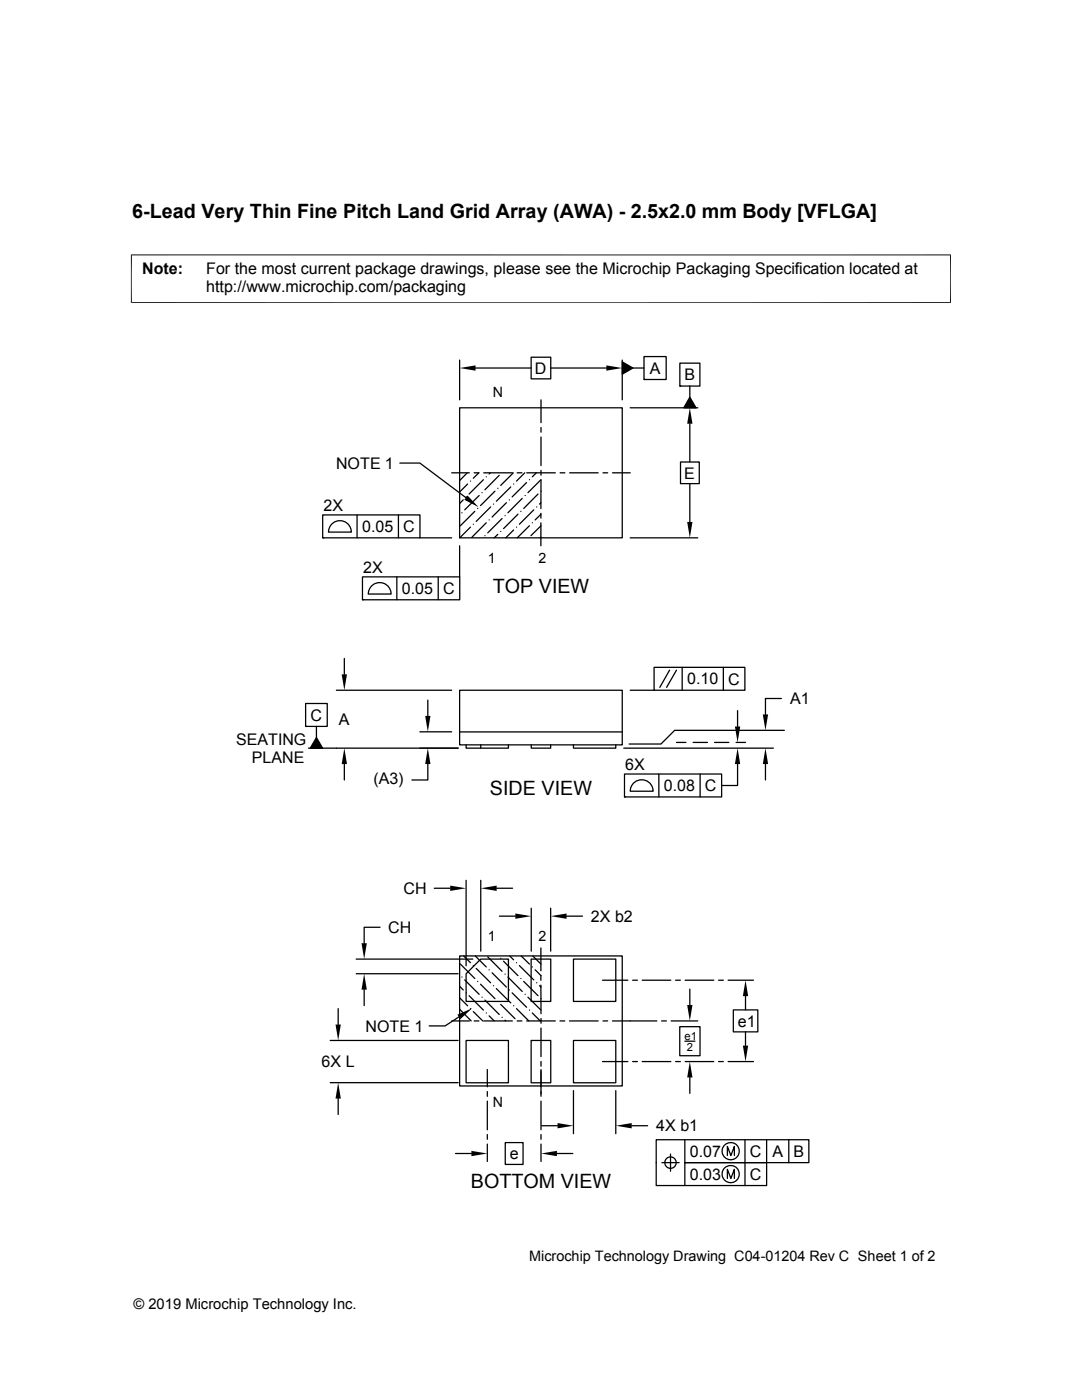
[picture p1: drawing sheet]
<svg xmlns="http://www.w3.org/2000/svg" width="216mm" height="279mm" viewBox="0 0 216 279" stroke-linecap="round" stroke-linejoin="round" font-family="sans-serif">
<g fill="none" stroke="#000" stroke-width=".25">
<path d="M91.7 71.9v7.9M94.9 73.4h11.1M106 71.3h3.9v4.3h-3.9zM107.9 79.8v4.5M109.9 73.4h11.1M124.2 72.2l2.1 1.2-2.1 1.3zM124.2 71.9v7.9M126.3 73.4h2.2M128.5 71.2h4.4v4.5h-4.4zM128.5 75.7h.1M135.7 72.5h4v4.5h-4zM135.7 77h.1"/>
<path d="M137.6 79.3l1.3 2.1h-2.5zM137.6 77v2.3M79.8 92.4h4l9.2 6.9M90.1 94.4h3.6M91.7 81.4h32.5v25.9h-32.5zM92.4 99.8l-.7 .7M93 99.2h.1M93.2 94.4l-1.5 1.5M93.3 96.6l-1.6 1.6M93.9 96h.1M94.6 94.4h1M95.5 94.4l-1.1 1"/>
<path d="M95.6 98.9l-2.9 2.8M96.2 98.3h.1M96.5 95.7l-2.9 2.9M96.5 94.4h5.7M97 95.2h.1M97.8 94.4l-.2 .2M98.8 98l-2.9 2.9M99.3 97.5h.1M99.6 94.9l-2.8 2.8M101.6 99.8h.1M101.9 97.2l-2.9 2.8M102.4 94.4l-2.5 2.5"/>
<path d="M102.5 96.6h.1M103.2 94.4h.9M104.2 99.5l-2.9 2.8M104.7 94.4l-1.6 1.6M104.8 98.9h.1M105.1 96.3l-2.9 2.9M105.1 94.4h5.7M105.6 95.7h.1M107 94.4l-.8 .8M107.4 98.6l-2.9 2.9M107.9 95.7l-2.6 2.6M107.9 98h.1"/>
<path d="M107.9 85.3v1M107.9 87.2v5.7M107.9 93.9v.9M107.9 95.8v5.7M111.8 94.4h.9M113.7 94.4h5.7M120.3 94.4h1M122.2 94.4h3.6M125.8 81.4h13.4M135.8 92.2h3.7v4.3h-3.7zM137.6 84.6v7.6M137.6 96.5v7.7"/>
<path d="M64.4 102.8h19.4v4.5h-19.4zM64.4 107.3h.1M66.3 104.5a2.28 2.28 0 0 1 2.5-.4 2.28 2.28 0 0 1 1.3 2.1h-4.6l.4-1.2zM71.2 102.8v4.5M72.3 115.1h19.4v4.6h-19.4zM72.3 119.7h.1M74.3 116.8a2.28 2.28 0 0 1 2.4-.3 2.28 2.28 0 0 1 1.3 2.1h-4.5l.3-1.2zM79.2 115.1v4.6M79.5 102.8v4.5M83.8 107.3h6.3M87.4 115.1v4.6M91.7 108.9v6.2"/>
<path d="M92.2 102.3h.1M93.9 105.2l-2.2 2.1M94.4 104.6h.1M94.7 102l-2.8 2.9M95.3 101.5h.1M96.8 106.9h.1M97 104.3l-2.8 2.9M97.6 103.8h.1M97.9 101.2l-2.9 2.9M98.5 100.6h.1M99.3 106.6l-.7 .7M99.9 106.1h.1"/>
<path d="M100.2 103.5l-2.9 2.8M100.8 102.9h.1M101 100.3l-2.8 2.9M102.5 105.8l-1.6 1.5M103.1 105.2h.1M103.4 102.6l-2.9 2.9M103.9 102h.1M105.6 104.9l-2.4 2.4M106.2 104.3h.1M106.5 101.7l-2.9 2.9M107.1 101.2h.1M107.9 102.4v1"/>
<path d="M107.9 104.4v4.5M107.9 102.6l-1.1 1.2M107.9 107.2l-.1 .1M107.9 104.9l-2 2M107.9 100.3l-.2 .3M125.8 107.3h13.4M67.1 137.8h23M68.7 131.4v3.2M85.4 139.7v3.2M91.7 137.8h32.5v10.9h-32.5zM125.8 137.8h4.7M130.5 133.2h18.1v4.6h-18.1z"/>
<path d="M133.6 133.8l-1.9 3.4M135 133.8l-2 3.4M136.1 133.2v4.6M144.3 133.2v4.6M155.9 139.4h-3.2v3.2M61 140.4h4.3v4.6h-4.3zM61 145h.1M61.6 149.3h29.8M63.1 145v2.2M63.1 147.2l1.3 2.1h-2.5zM68.7 152.5v3.2M83.8 146h6.3"/>
<path d="M85.4 152.5v3.2h-3.2M91.7 146.1h32.5M93 148.7v.6h8.5v-.6M95.9 148.7v.6M106 148.7v.6h3.9v-.6M114.4 148.7v.6h8.5v-.6M124.5 149.3h29.8M124.6 154.5h19.4v4.5h-19.4zM124.6 159h.1M126.5 156.2a2.28 2.28 0 0 1 2.5-.4 2.28 2.28 0 0 1 1.3 2.1h-4.5l.3-1.2zM131.5 154.5v4.5M135 148.2h1.9"/>
<path d="M138.3 148.2h2.9M139.7 154.5v4.5M142.6 148.2h2.8M146.9 148.2h1.9M147.2 152.5v4.3h-3.2M147.2 141.8v3.2M152.7 152.5v3.2M156.5 145.8h-21.9l-2.7 2.7h-6.4M86.7 177.3h3.1M93 175.7v17M95.9 175.7v14.1M99.1 177.3h3.2"/>
<path d="M71.1 191.4h23.2M71.1 194.3h20.3M72.7 197.5v3.2M75.8 185.1h-3.1v3.1M91.7 190.8h32.5v25.9h-32.5zM91.7 199.1l1.6 1.6M91.7 196.8l.7 .8M91.9 192.4l2.8 2.9M92.2 195h.1M92.5 190.8l1.4 1.3M92.7 195.6l2.9 2.8M93 198.1h.1"/>
<path d="M93.6 198.7l2.9 2.9M94.4 192.7h.1M94.8 190.8l2.2 2.2M95 193.3l2.9 2.8M95.3 195.9h.1M95.9 196.4l2.9 2.9M95.9 191.4h5.6v8.5h-8.5v-5.6zM96.2 199h.1M96.8 199.6l2.8 2.9M97.3 191l2.9 2.8M97.6 193.5h.1M98.2 194.1l2.8 2.9"/>
<path d="M98.5 196.7h.1M99 197.3l2.9 2.9M99.3 199.9h.1M99.7 182.8h3.1M99.9 191.3h.1M100.5 191.8l2.9 2.9M100.8 194.4h.1M101.3 195l2.9 2.9M101.6 197.6h.1M101.7 190.8l.8 .8M102.2 198.1l2.9 2.9M103.1 192.1h.1"/>
<path d="M103.6 192.7l2.9 2.9M103.9 195.3h.1M104 190.8l1.6 1.6M104.5 195.9l2.9 2.8M104.8 198.4h.1M105.3 199l2.6 2.6M106 191.4h3.9v8.5h-3.9zM106 181.3v8.5M106.2 193h.1M106.3 190.8l1.6 1.6M106.8 193.5l1.1 1.2v.9M107.1 196.1h.1"/>
<path d="M107.7 196.7l.2 .3M107.9 196.6v5.7M107.9 189.2v4.5M107.9 199.3h.1M109.9 181.3v8.5M113.1 182.8h3.1M114.4 191.4h8.5v8.5h-8.5zM120.2 195.6h5.1M126.2 195.6h1M128.1 195.6h5.8M134.8 195.6h1M136.7 195.6h5.7"/>
<path d="M137.6 197.4v3.2M143.4 195.6h.9M145.3 195.6h5M148.8 198.8v2.7M65.9 207.6h25.5M65.9 216.1h25.5M67.5 201.3v3.2M67.5 219.2v3.2M90.1 203.8h3.6M91.6 202.9l-2.8 1.8h-3.2M91.7 201.4l2.3 2.4M93 207.6h8.5v8.5h-8.5z"/>
<path d="M93.9 201.3h.1M94.4 201.9l1.9 1.9M94.6 203.8h1M96.5 203.8h5.7M97 202.2h.1M97.2 213.4v3.5M97.2 217.8v1M97.2 219.8v5.7M97.6 202.7l1 1.1M99.9 200.4l2.9 2.9M100.2 203h.1M100.8 203.6l.1 .2"/>
<path d="M102.5 200.7h.1M103.1 201.3l2.4 2.5M103.2 203.8h.9M105.1 203.8h5.7M105.6 201.6h.1M106 207.6h3.9v8.5h-3.9zM106.2 202.2l1.6 1.6M107.9 203.3v.9M107.9 205.2v5.7M107.9 211.8v1M107.9 213.4v5.4M107.9 219.8v5.7"/>
<path d="M111.7 203.8h1M113.6 203.8h5.8M114.4 207.6h8.5v8.5h-8.5zM114.4 217.7v8.6M120.2 211.9h5.1M120.3 203.8h1M122.9 217.7v8.6M126.2 211.9h1M128.1 211.9h5.8M131.1 203.8h-8.9M132 203.8h1M133.9 203.8h5.3"/>
<path d="M134.8 211.9h1M135.6 204.9h4.1v5.8h-4.1zM136.7 207.8h2M136.7 211.9h5.7M137.6 215v3.2M143.4 211.9h.9M145.3 211.9h5M146.3 201.5h4.9v4.4h-4.9zM148.8 205.9v2.8M90.9 230.2h3.2M97.2 226.4v1M97.2 228.3v3.5"/>
<path d="M100.8 228h3.6v4.4h-3.6zM107.9 226.4v1M107.9 228.3v3.5M108.1 224.7h3.2M111.1 230.2h3.2M126 224.7h3.2M132.1 232h3.4M133.8 230.3v3.4M136.7 227.5v4.5h16.3v4.6h-22.1v-9.1h30.5v4.5h-24.7v4.6M145.1 230.6v-1.8l.7 1.8 .7-1.8v1.8M145.1 235.2v-1.8l.7 1.8 .7-1.8v1.8M148.7 227.5v9.1"/>
<path d="M153 227.5v4.5M157.4 227.5v4.5"/>
<circle cx="133.8" cy="232" r="1.14"/>
<circle cx="145.8" cy="229.7" r="1.71"/>
<circle cx="145.8" cy="234.3" r="1.71"/>
</g>
<g fill="#000">
<path d="M91.7 73.4l3.2-.5v1.1zM121 72.9l3.2 .5-3.2 .6zM124.2 72.2l2.1 1.2-2.1 1.3zM93.3 98.9l2.2 2.3-2.9-1.5zM137.6 81.4l.6 3.2h-1.1zM137.6 79.3l1.3 2.1h-2.5zM137.1 104.2h1.1l-.6 3.1zM68.2 134.6h1l-.5 3.2zM63.1 147.2l1.3 2.1h-2.5zM68.7 149.3l.5 3.2h-1zM84.8 142.9h1.1l-.5 3.2zM85.4 149.3l.5 3.2h-1.1z"/>
<path d="M147.2 149.3l.5 3.2h-1.1zM146.6 145h1.1l-.5 3.2zM152.7 149.3l.6 3.2h-1.1zM152.2 142.6h1.1l-.6 3.2zM89.8 176.7l3.2 .6-3.2 .5zM95.9 177.3l3.2-.6v1.1zM72.7 194.3l.5 3.2h-1.1zM72.1 188.2h1.1l-.5 3.2zM102.8 182.3l3.2 .5-3.2 .6zM109.9 182.8l3.2-.5v1.1zM148.8 195.6l.5 3.2h-1.1zM67 204.5h1l-.5 3.1z"/>
<path d="M67.5 216.1l.5 3.1h-1zM91.3 202.5l2.9-1.3-2.3 2.2zM137.6 211.9l.6 3.1h-1.1zM137.1 200.6h1.1l-.6 3.2zM148.2 208.7h1.1l-.5 3.2zM94.1 229.7l3.1 .5-3.1 .5zM107.9 230.2l3.2-.5v1zM111.3 224.1l3.1 .6-3.1 .5zM122.9 224.7l3.1-.6v1.1z"/>
</g>
<path d="M26.1 50.9h163.7M26.2 50.8v9.7M189.7 50.8v9.7M26.1 60.4h163.7" fill="none" stroke="#000" stroke-width=".2"/>
<g font-size="3.9">
<text x="26.4" y="43.5">6-Lead Very Thin Fine Pitch Land Grid Array (AWA) - 2.5x2.0 mm Body [VFLGA]</text>
<text x="98.3" y="118.3">TOP VIEW</text>
<text x="97.8" y="158.6">SIDE VIEW</text>
<text x="93.9" y="237.2">BOTTOM VIEW</text>
</g>
<g font-size="3.2">
<text x="28.4" y="54.6">Note:</text>
<text x="41.1" y="58.3">http://www.microchip.com/packaging</text>
<text x="41.1" y="54.6">For the most current package drawings, please see the Microchip Packaging Specification located at</text>
<text x="106.7" y="74.6">D</text>
<text x="129.6" y="74.6">A</text>
<text x="136.6" y="75.9">B</text>
<text x="67.1" y="93.5">NOTE 1</text>
<text x="136.5" y="95.5">E</text>
<text x="64.5" y="102">2X</text>
<text x="72.3" y="106.2">0.05</text>
<text x="80.5" y="106.2">C</text>
<text x="72.5" y="114.3">2X</text>
<text x="80.2" y="118.6">0.05</text>
<text x="88.4" y="118.6">C</text>
<text x="137.1" y="136.6">0.10</text>
<text x="145.3" y="136.6">C</text>
<text x="62" y="143.8">C</text>
<text x="157.7" y="140.5">A1</text>
<text x="47.1" y="148.6">SEATING</text>
<text x="67.6" y="144.7">A</text>
<text x="50.3" y="152.3">PLANE</text>
<text x="124.8" y="153.7">6X</text>
<text x="74.5" y="156.5">(A3)</text>
<text x="132.5" y="157.9">0.08</text>
<text x="140.7" y="157.9">C</text>
<text x="80.5" y="178.4">CH</text>
<text x="117.9" y="184">2X b2</text>
<text x="77.5" y="186.2">CH</text>
<text x="72.9" y="205.9">NOTE 1</text>
<text x="147.2" y="204.9">e1</text>
<text x="64.2" y="213">6X L</text>
<text x="131" y="225.8">4X b1</text>
<text x="101.7" y="231.3">e</text>
<text x="137.6" y="230.9">0.07</text>
<text x="149.6" y="230.9">C</text>
<text x="154.1" y="230.9">A</text>
<text x="158.3" y="230.9">B</text>
<text x="137.6" y="235.5">0.03</text>
<text x="149.6" y="235.5">C</text>
</g>
<g font-size="2.9">
<text x="105.6" y="251.7">Microchip Technology Drawing C04-01204 Rev C Sheet 1 of 2</text>
<text x="26.6" y="261.3">© 2019 Microchip Technology Inc.</text>
</g>
<g font-size="2.8">
<text x="98.4" y="79.3">N</text>
<text x="97.4" y="112.3">1</text>
<text x="107.4" y="112.3">2</text>
<text x="97.4" y="187.8">1</text>
<text x="107.4" y="187.8">2</text>
<text x="98.4" y="220.9">N</text>
</g>
<g font-size="2.2">
<text x="136.6" y="207.5">e1</text>
<text x="137.1" y="209.7">2</text>
</g>
</svg>
